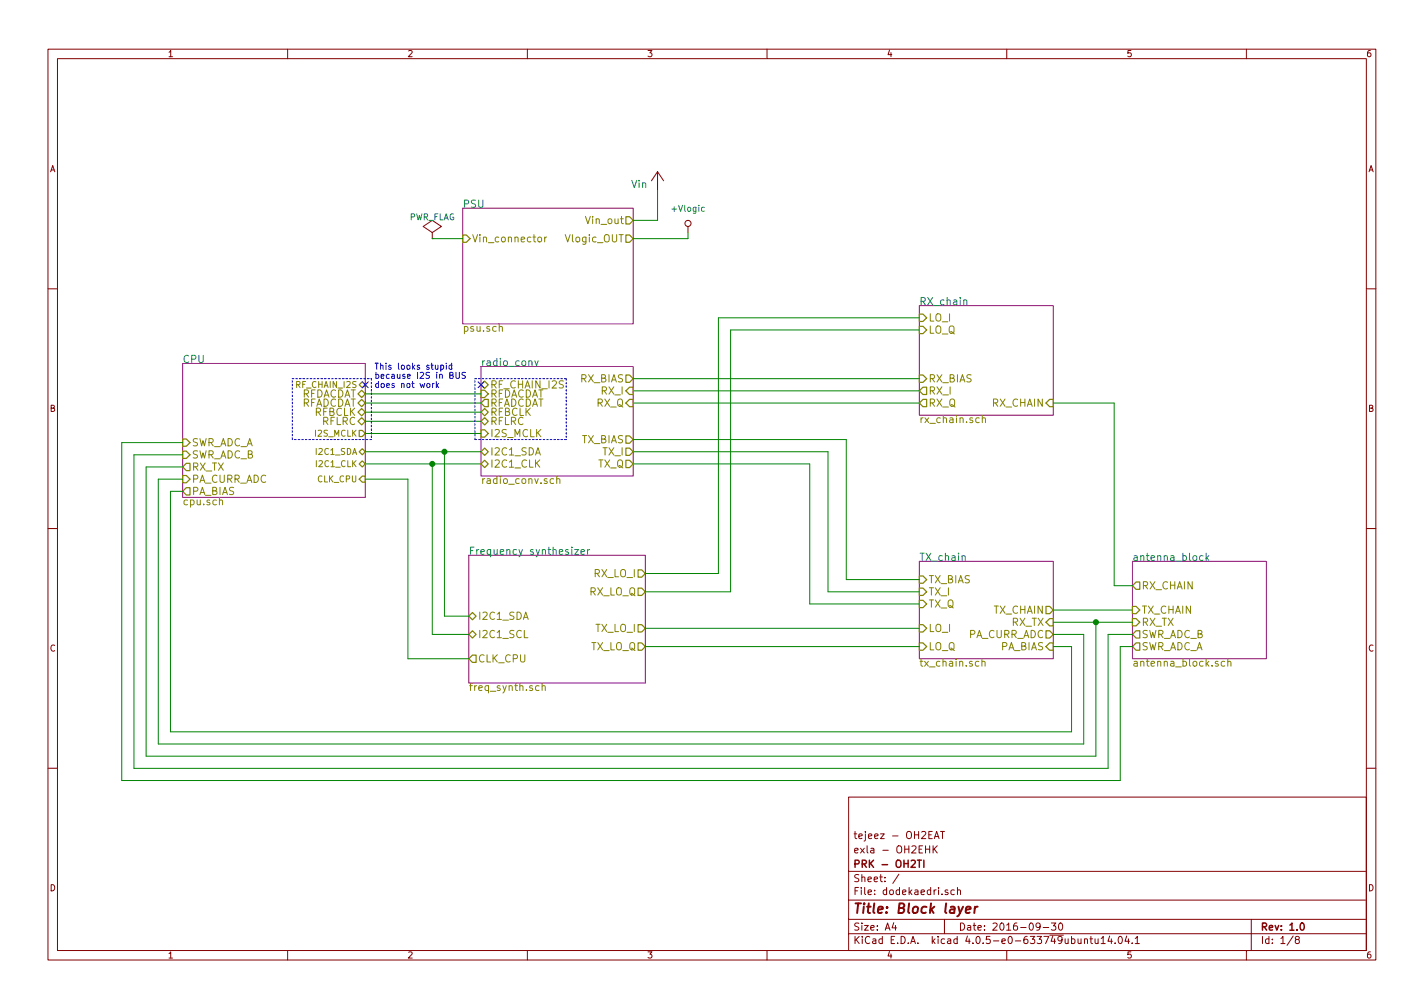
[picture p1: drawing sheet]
EESchema Schematic File Version 2
LIBS:power
LIBS:device
LIBS:transistors
LIBS:conn
LIBS:linear
LIBS:regul
LIBS:74xx
LIBS:cmos4000
LIBS:adc-dac
LIBS:memory
LIBS:xilinx
LIBS:microcontrollers
LIBS:dsp
LIBS:microchip
LIBS:analog_switches
LIBS:motorola
LIBS:texas
LIBS:intel
LIBS:audio
LIBS:interface
LIBS:digital-audio
LIBS:philips
LIBS:display
LIBS:cypress
LIBS:siliconi
LIBS:opto
LIBS:atmel
LIBS:contrib
LIBS:valves
LIBS:dodekaedri
LIBS:Oscillators
LIBS:stm32
LIBS:dodekaedri-cache
EELAYER 25 0
EELAYER END
$Descr A4 11693 8268
encoding utf-8
Sheet 1 8
Title "Block layer"
Date "2016-09-30"
Rev "1.0"
Comp "PRK - OH2TI"
Comment1 "exla - OH2EHK"
Comment2 "tejeez - OH2EAT"
Comment3 ""
Comment4 ""
$EndDescr
$Sheet
S 3850 4550 1450 1050
U 57E30E5C
F0 "Frequency synthesizer" 60
F1 "freq_synth.sch" 60
F2 "CLK_CPU" O L 3850 5400 60 
F3 "I2C1_SCL" B L 3850 5200 60 
F4 "I2C1_SDA" B L 3850 5050 60 
F5 "TX_LO_I" O R 5300 5150 60 
F6 "TX_LO_Q" O R 5300 5300 60 
F7 "RX_LO_Q" O R 5300 4850 60 
F8 "RX_LO_I" O R 5300 4700 60 
$EndSheet
$Sheet
S 9300 4600 1100 800 
U 57E31F2A
F0 "antenna_block" 60
F1 "antenna_block.sch" 60
F2 "SWR_ADC_A" O L 9300 5300 60 
F3 "SWR_ADC_B" O L 9300 5200 60 
F4 "TX_CHAIN" I L 9300 5000 60 
F5 "RX_TX" I L 9300 5100 60 
F6 "RX_CHAIN" O L 9300 4800 60 
$EndSheet
$Sheet
S 3800 1700 1400 950 
U 57E31551
F0 "PSU" 60
F1 "psu.sch" 60
F2 "Vlogic_OUT" O R 5200 1950 60 
F3 "Vin_connector" I L 3800 1950 60 
F4 "Vin_out" O R 5200 1800 60 
$EndSheet
$Comp
L +Vlogic #PWR01
U 1 1
P 5650 1900
F 0 "#PWR01" H 5650 1700 50  0001 C CNN
F 1 "+Vlogic" H 5650 2100 50  0000 C CNN
F 2 "" H 5650 1900 50  0000 C CNN
F 3 "" H 5650 1900 50  0000 C CNN
	1    5650 1900
	1    0    0    -1  
$EndComp
$Sheet
S 7550 4600 1100 800 
U 57E42B3F
F0 "TX_chain" 60
F1 "tx_chain.sch" 60
F2 "TX_I" I L 7550 4850 60 
F3 "TX_Q" I L 7550 4950 60 
F4 "LO_I" I L 7550 5150 60 
F5 "LO_Q" I L 7550 5300 60 
F6 "PA_BIAS" I R 8650 5300 60 
F7 "TX_CHAIN" O R 8650 5000 60 
F8 "TX_BIAS" I L 7550 4750 60 
F9 "PA_CURR_ADC" O R 8650 5200 60 
F10 "RX_TX" I R 8650 5100 60 
$EndSheet
$Sheet
S 7550 2500 1100 900 
U 57E4503B
F0 "RX_chain" 60
F1 "rx_chain.sch" 60
F2 "RX_CHAIN" I R 8650 3300 60 
F3 "LO_I" I L 7550 2600 60 
F4 "LO_Q" I L 7550 2700 60 
F5 "RX_I" O L 7550 3200 60 
F6 "RX_Q" O L 7550 3300 60 
F7 "RX_BIAS" I L 7550 3100 60 
$EndSheet
Wire Wire Line
	5200 1950 5650 1950
Wire Wire Line
	5650 1950 5650 1900
Wire Wire Line
	6800 4850 7550 4850
Wire Wire Line
	6650 4950 7550 4950
Wire Wire Line
	5300 5150 7550 5150
Wire Wire Line
	5300 5300 7550 5300
Wire Wire Line
	8650 5000 9300 5000
Wire Wire Line
	5200 3800 6650 3800
Wire Wire Line
	6650 3800 6650 4950
Wire Wire Line
	6800 4850 6800 3700
Wire Wire Line
	6800 3700 5200 3700
Wire Wire Line
	3650 3700 3650 5050
Wire Wire Line
	3650 5050 3850 5050
Wire Wire Line
	3000 3800 3950 3800
Wire Wire Line
	3550 3800 3550 5200
Wire Wire Line
	3550 5200 3850 5200
Wire Wire Line
	5900 2600 7550 2600
Wire Wire Line
	6000 2700 7550 2700
Wire Wire Line
	8650 3300 9150 3300
Wire Wire Line
	9150 3300 9150 4800
Wire Wire Line
	9150 4800 9300 4800
Wire Wire Line
	5200 3200 7550 3200
Wire Wire Line
	5200 3300 7550 3300
Wire Wire Line
	5300 4700 5900 4700
Wire Wire Line
	5900 4700 5900 2600
Wire Wire Line
	6000 2700 6000 4850
Wire Wire Line
	6000 4850 5300 4850
$Comp
L Vin #Vin02
U 1 1
P 5400 1550
F 0 "#Vin02" H 5550 1600 60  0001 C CNN
F 1 "Vin" H 5250 1600 60  0000 C CNN
F 2 "" H 5400 1550 60  0001 C CNN
F 3 "" H 5400 1550 60  0001 C CNN
	1    5400 1550
	1    0    0    -1  
$EndComp
Wire Wire Line
	5200 1800 5400 1800
Wire Wire Line
	5400 1800 5400 1550
$Sheet
S 3950 3000 1250 900 
U 57E49662
F0 "radio_conv" 60
F1 "radio_conv.sch" 60
F2 "RF_CHAIN_I2S" B L 3950 3150 60 
F3 "I2C1_SDA" B L 3950 3700 60 
F4 "I2C1_CLK" B L 3950 3800 60 
F5 "I2S_MCLK" I L 3950 3550 60 
F6 "RX_I" I R 5200 3200 60 
F7 "RX_Q" I R 5200 3300 60 
F8 "TX_I" O R 5200 3700 60 
F9 "TX_Q" O R 5200 3800 60 
F10 "RX_BIAS" O R 5200 3100 60 
F11 "TX_BIAS" O R 5200 3600 60 
F12 "RFLRC" B L 3950 3450 60 
F13 "RFDACDAT" I L 3950 3225 60 
F14 "RFADCDAT" O L 3950 3300 60 
F15 "RFBCLK" B L 3950 3375 60 
$EndSheet
Wire Wire Line
	5200 3100 7550 3100
Wire Wire Line
	5200 3600 6950 3600
Wire Wire Line
	6950 3600 6950 4750
Wire Wire Line
	6950 4750 7550 4750
$Sheet
S 1500 2975 1500 1100
U 57E5C816
F0 "CPU" 60
F1 "cpu.sch" 60
F2 "I2C1_SDA" B R 3000 3700 50 
F3 "I2C1_CLK" B R 3000 3800 50 
F4 "I2S_MCLK" O R 3000 3550 50 
F5 "RF_CHAIN_I2S" B R 3000 3150 50 
F6 "CLK_CPU" I R 3000 3925 50 
F7 "RX_TX" O L 1500 3825 60 
F8 "SWR_ADC_A" I L 1500 3625 60 
F9 "SWR_ADC_B" I L 1500 3725 60 
F10 "PA_CURR_ADC" I L 1500 3925 60 
F11 "PA_BIAS" O L 1500 4025 60 
F12 "RFDACDAT" B R 3000 3225 60 
F13 "RFADCDAT" B R 3000 3300 60 
F14 "RFBCLK" B R 3000 3375 60 
F15 "RFLRC" B R 3000 3450 60 
$EndSheet
Connection ~ 3550 3800
Wire Wire Line
	3000 3700 3950 3700
Connection ~ 3650 3700
Wire Wire Line
	3000 3550 3950 3550
Wire Wire Line
	3850 5400 3350 5400
Wire Wire Line
	3350 5400 3350 3925
Wire Wire Line
	3350 3925 3000 3925
Wire Wire Line
	8650 5100 9300 5100
Wire Wire Line
	9000 5100 9000 6200
Wire Wire Line
	9000 6200 1200 6200
Wire Wire Line
	1200 6200 1200 3825
Wire Wire Line
	1200 3825 1500 3825
Wire Wire Line
	8650 5200 8900 5200
Wire Wire Line
	8900 5200 8900 6100
Wire Wire Line
	8900 6100 1300 6100
Wire Wire Line
	1300 6100 1300 3925
Wire Wire Line
	1300 3925 1500 3925
Wire Wire Line
	8650 5300 8800 5300
Wire Wire Line
	8800 5300 8800 6000
Wire Wire Line
	8800 6000 1400 6000
Wire Wire Line
	1400 6000 1400 4025
Wire Wire Line
	1400 4025 1500 4025
Wire Wire Line
	9300 5200 9100 5200
Wire Wire Line
	9100 5200 9100 6300
Wire Wire Line
	9100 6300 1100 6300
Wire Wire Line
	1100 6300 1100 3725
Wire Wire Line
	1100 3725 1500 3725
Wire Wire Line
	9300 5300 9200 5300
Wire Wire Line
	9200 5300 9200 6400
Wire Wire Line
	9200 6400 1000 6400
Wire Wire Line
	1000 6400 1000 3625
Wire Wire Line
	1000 3625 1500 3625
Connection ~ 9000 5100
$Comp
L PWR_FLAG #FLG03
U 1 1
P 3550 1950
F 0 "#FLG03" H 3550 2045 50  0001 C CNN
F 1 "PWR_FLAG" H 3550 2130 50  0000 C CNN
F 2 "" H 3550 1950 50  0000 C CNN
F 3 "" H 3550 1950 50  0000 C CNN
	1    3550 1950
	1    0    0    -1  
$EndComp
Wire Wire Line
	3550 1950 3800 1950
Wire Wire Line
	3000 3225 3950 3225
Wire Wire Line
	3950 3300 3000 3300
Wire Wire Line
	3000 3375 3950 3375
Wire Wire Line
	3950 3450 3000 3450
NoConn ~ 3000 3150
NoConn ~ 3950 3150
Wire Notes Line
	2400 3100 3050 3100
Wire Notes Line
	3050 3100 3050 3600
Wire Notes Line
	3050 3600 2400 3600
Wire Notes Line
	2400 3600 2400 3100
Wire Notes Line
	3900 3100 4650 3100
Wire Notes Line
	4650 3100 4650 3600
Wire Notes Line
	4650 3600 3900 3600
Wire Notes Line
	3900 3600 3900 3100
Text Notes 3075 3175 0    50   ~ 0
This looks stupid\nbecause I2S in BUS\ndoes not work
$EndSCHEMATC
